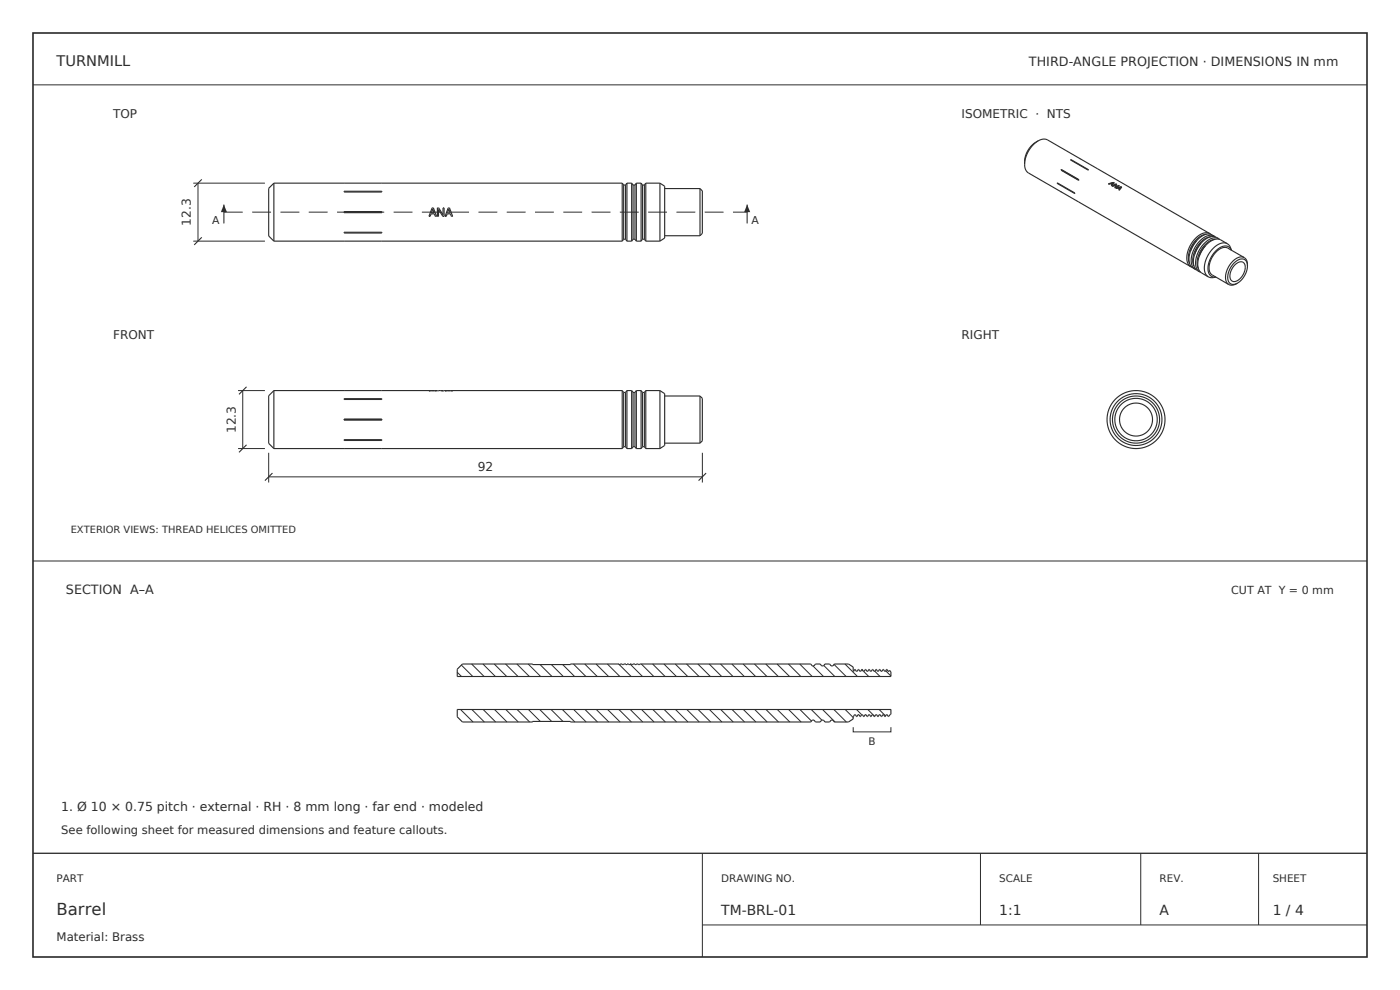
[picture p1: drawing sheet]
<svg xmlns="http://www.w3.org/2000/svg" width="297mm" height="210mm" viewBox="0 0 297 210" stroke-linecap="round" stroke-linejoin="round" font-family="sans-serif">
<path d="M7 7h283v196h-283z" fill="none" stroke="#223133" stroke-width=".35"/>
<g fill="none" stroke="#223133" stroke-width=".21">
<path d="M7 18h283M47.5 45h4M53.5 45h4M59.5 45h4M65.5 45h4M71.5 45h4M77.5 45h4M83.5 45h4M89.5 45h4M95.5 45h4M101.5 45h4M107.5 45h4"/>
<path d="M113.5 45h4M119.5 45h4M125.5 45h4M131.5 45h4M137.5 45h4M143.5 45h4M149.5 45h4M155.5 45h3M149 181v22M149 196.2h141M208 181v15.2M242 181v15.2"/>
<path d="M267 181v15.2"/>
</g>
<path d="M7 181h283" fill="none" stroke="#223133" stroke-width=".28"/>
<g fill="none" stroke="#223133" stroke-width=".24">
<path d="M58.1 38.8l-1.1 1.2v10.1l1.1 1.1M58.1 38.8v12.4M58.1 38.8h73.9M73 38.8v.1M81 38.8v.1M132 38.8v12.4M132 38.8l.3 .5M132.3 39.3v11.5M132.3 39.3h.4M132.7 39.3v11.5M133 38.8h1M133 38.8v12.4"/>
<path d="M133 38.8l-.3 .5M134 38.8v12.4M134 38.8l.3 .5M134.3 39.3h.4M134.3 39.3v11.5M134.7 39.3v11.5M135 38.8h1M135 38.8v12.4M135 38.8l-.3 .5M136 38.8v12.4M136 38.8l.3 .5M136.3 39.3h.4"/>
<path d="M136.3 39.3v11.5M136.7 39.3v11.5M137 38.8h3M137 38.8v12.4M137 38.8l-.3 .5M140 38.8l1 .7v11l-1 .7M140 38.8v12.4M217.4 34.8l.2 1.2 .5 .7 34.5 19.9M220.2 29.9a5.2 5.2 0 0 0-2.8 4.9M220.2 29.9a2 2 0 0 1 2-.2l34.5 19.9M220.2 29.9a6.3 6.3 0 0 0-2.8 4.9M224.3 38.8l3.7 2.1v.2l-3.7-2.2z"/>
<path d="M224.4 38.8l-.1 .1M225.2 36l-.1 .1M225.2 36l3.7 2.1-.1 .2-3.7-2.2M225.2 36.1h-.1M225.2 36v.1M225.2 36.1l3.7 2.1M227.1 33.9h.1l3.7 2.1-.1 .1zM227.2 33.9v.1M229.1 33.7h.1M229.2 33.7h.1M232.9 35.8h.1M235.7 38.9v.1"/>
<path d="M235.7 38.9l.3 .2M236 39.1h.1M236.2 38.8l-.2 .3M236.2 38.8l-.5 .1M236.3 38.7l.1 .1-.6 .6M236.3 38.7l-1.2 .3h.5l.4 .1M236.3 38.8l-1.1 .3M236.3 38.8h.1M236.3 38.7v.1M236.7 39.1l-.2 .7 .1 .1 .9-.5-.2-.1M236.7 39.1l-.2 .7M236.8 39l.1 .1-.2 .6"/>
<path d="M236.8 39l-.8 .5 .7-.4M236.8 39.1l-.8 .4M236.8 39.1h.1M236.8 39v.1M236.8 40l.4-.1 .4 .1M237.3 39.8l-.5 .2M237.3 39.8l.3 .2M237.3 39.8v.1M237.3 39.3l-.6 .4M237.3 39.4l-.6 .3M237.3 39.4h.1M237.3 39.3v.1"/>
<path d="M237.6 40h.1M237.8 39.7l-.2 .3M237.8 39.7l-.5 .1M237.9 39.6l-1.2 .3 .1 .1M237.9 39.7l-.6 .1M237.9 39.6l.1 .1M237.9 39.7h.1M237.9 39.6v.1M238 39.7l-.6 .6M58.1 51.2h73.9M73 40.6h8v.1h-8zM73 44.9h8v.2h-8z"/>
<path d="M73 49.3h8v.1h-8zM73 51.1v.1M73 45h8M81 51.1v.1M91.7 44.1h.2l.7 1.8h-.3l-.1-.5h-.8l-.1 .5h-.3zM91.8 44.4l.3 .8h-.6zM92.8 44.1h.3l.9 1.5v-1.5h.2v1.8h-.3l-.9-1.5v1.5h-.2zM95.1 44.1h.3l.6 1.8h-.2l-.2-.5h-.7l-.2 .5h-.3zM95.2 44.4l.3 .8h-.6zM132.3 50.8l-.3 .4M132.3 50.8h.4M132.7 50.8l.3 .4"/>
<path d="M133 51.2h1M134.3 50.8h.4M134.3 50.8l-.3 .4M134.7 50.8l.3 .4M135 51.2h1M136.3 50.8h.4M136.3 50.8l-.3 .4M136.7 50.8l.3 .4M137 51.2h3M141 40h7.5M141 50h7.5M148.5 40l.5 .5v9l-.5 .5"/>
<path d="M148.5 40v10M225.1 40.7h.1M252.5 53.4a2.81 2.81 0 0 0 .5 3.4l.5 .3M252.6 56.6l.3 .1M253.4 53.9a2.81 2.81 0 0 0 .5 3.4l.6 .3M253.5 57.1l.3 .1M253.9 51.1l-.9 1.2-.5 1.1M254.4 54.5a2.81 2.81 0 0 0 .5 3.4l1.4 .8M254.5 57.6l.2 .2M254.8 51.6l-.9 1.3-.5 1M254.8 51.6l-.9 1.2-.5 1.1M255.7 52.1l-.8 1.3-.5 1.1"/>
<path d="M255.7 52.1l-.9 1.3-.4 1.1M255.9 49.7a5.1 5.1 0 0 0-3.5 6.2M256.7 49.6l.2 .1M256.7 49.6a2.4 2.4 0 0 0-2.9 .8 5.1 5.1 0 0 0-1.7 5.7l.5 .5M256.9 50.2a5.1 5.1 0 0 0-3.6 6.2M257.6 50.1l-.5-.3a2.4 2.4 0 0 0-2.8 .9l-.4 .4M257.6 50.1l.2 .1M257.6 50.1a2.4 2.4 0 0 0-2.9 .8 5.1 5.1 0 0 0-1.6 5.8l.4 .4M257.8 50.8a5.1 5.1 0 0 0-3.6 6.1M258.5 50.6l-.4-.2a2.4 2.4 0 0 0-2.9 .8l-.4 .4M258.5 50.6l.2 .2M258.5 50.6a2.4 2.4 0 0 0-2.9 .9 5.1 5.1 0 0 0-1.6 5.7l.5 .4"/>
<path d="M260.4 51.7l.5 .5 .3 .9a1.59 1.59 0 0 0-2.6-.4 4.8 4.8 0 0 0-2.1 5.5 1.3 1.3 0 0 0 1.4 .6l-.9 .1-.7-.2M260.4 51.7a2.4 2.4 0 0 0-2.9 .8 5.1 5.1 0 0 0-1.6 5.8l.4 .4M260.4 51.7l-1.4-.8a2.4 2.4 0 0 0-2.9 .8l-.4 .4M261.9 56.2a1.3 1.3 0 0 1 2-.4 2.9 2.9 0 0 1-2.3 3.9h-.1a1.33 1.33 0 0 1-.5-1.9zM264 54.6l.5 .7 .1 1.1M264 54.6a2.2 2.2 0 0 0-2.7 1.1 3.8 3.8 0 0 0-1 4.4l.4 .2M264 54.6l-3.5-2a2.2 2.2 0 0 0-2.7 1.1 3.8 3.8 0 0 0-.9 4.4l3.8 2.2M264.6 56.4a1.32 1.32 0 0 0-.7-1.4 1.32 1.32 0 0 0-1.6 .4 3.8 3.8 0 0 0-1.5 4.6 1.31 1.31 0 0 0 1.7 0M264.6 56.4a4.6 4.6 0 0 1-2.1 3.6M262.5 60a1.89 1.89 0 0 1-1.7 .4l-.1-.1M58.1 82.9l-1.1 1v10.2l1.1 1.1M58.1 82.9v12.3"/>
<path d="M58.1 82.9h33.2M58.1 95.2h73.9M73 82.9h.1M73 84.6h8v.1h-8zM73 88.9h8v.2h-8zM73 93.3h8v.1h-8zM73 95.1v.1M73 89h8M81 82.9h.1M81 95.1v.1M91.3 82.9h-.3h1.6h-.3M91.3 82.9h.2"/>
<path d="M91.5 82.9h.1M91.6 82.9h-.1M92 82.9h.1M92.1 82.9h.1M92.3 82.9h-.2M92.3 82.9h2.4M93.6 82.9h.4zM93.6 82.9h-.1M94.7 82.9h-.3h.5M94.7 82.9h.2M94.9 82.9h.7M94.9 82.9h.1"/>
<path d="M95 82.9h-.1M95.4 82.9h.1M95.5 82.9h.1M95.7 82.9h-.1M95.7 82.9h.3h-.4M95.7 82.9h36.3M132 82.9v12.3M132 82.9l.3 .4M132.3 83.3v11.5M132.3 94.8l-.3 .4M132.3 94.8h.4M132.3 83.3h.4"/>
<path d="M132.7 83.3v11.5M132.7 94.8l.3 .4M133 82.9v12.3M133 82.9h1M133 95.2h1M133 82.9l-.3 .4M134 82.9v12.3M134 82.9l.3 .4M134.3 83.3v11.5M134.3 94.8h.4M134.3 83.3h.4M134.3 94.8l-.3 .4"/>
<path d="M134.7 83.3v11.5M134.7 94.8l.3 .4M135 82.9v12.3M135 82.9h1M135 95.2h1M135 82.9l-.3 .4M136 82.9v12.3M136 82.9l.3 .4M136.3 83.3v11.5M136.3 94.8h.4M136.3 83.3h.4M136.3 94.8l-.3 .4"/>
<path d="M136.7 83.3v11.5M136.7 94.8l.3 .4M137 82.9v12.3M137 82.9h3M137 95.2h3M137 82.9l-.3 .4M140 82.9l1 .6v11l-1 .7M140 82.9v12.3M141 94h7.5M141 84h7.5M148.5 84l.5 .5v9l-.5 .5M148.5 84v10"/>
<circle cx="241" cy="89" r="6.1"/>
<circle cx="241" cy="89" r="3.5"/>
<circle cx="241" cy="89" r="5.5"/>
<circle cx="241" cy="89" r="4.5"/>
<circle cx="241" cy="89" r="5"/>
</g>
<path d="M47.5 43.4v4" fill="none" stroke="#223133" stroke-width=".23"/>
<path d="M47.5 43.4l.7 1.6h-1.4z" fill="#223133"/>
<path d="M158.5 43.4v4" fill="none" stroke="#223133" stroke-width=".23"/>
<path d="M158.5 43.4l.6 1.6h-1.2z" fill="#223133"/>
<g fill="none" stroke="#223133" stroke-width=".21">
<path d="M41 38.8h15.2M42 38.8v12.4M41 51.2h15.2M50.5 82.9h5.7M50.5 95.2h5.7M51.5 82.9v12.3M57 96.1v6.3M149 96.1v6.3M7 119h283M57 101.2h92M97 142.6l.9 .9M97.7 150.5l2.7 2.6"/>
<path d="M97.9 141.1l2.4 2.4M100.1 140.9l2.6 2.6M100.1 150.5l2.7 2.6M102.4 140.9l2.7 2.6M102.5 150.5l2.7 2.6M104.9 140.9l2.6 2.6M104.9 150.5l2.7 2.6M107.3 140.9l2.6 2.6M107.3 150.5l2.7 2.6M109.7 140.9l2.6 2.6M109.7 150.5l2.7 2.6M112.1 140.9l2.6 2.6"/>
<path d="M112.1 150.5l2.5 2.5M114.5 150.5l2.5 2.5M114.6 141l2.5 2.5M116.9 150.5l2.5 2.5M117 141l2.5 2.5M119.3 150.5l2.7 2.6M119.4 141l2.5 2.5M121.7 140.9l2.6 2.6M121.7 150.5l2.7 2.6M124.1 140.9l2.6 2.6M124.1 150.5l2.7 2.6M126.5 140.9l2.6 2.6"/>
<path d="M126.5 150.5l2.6 2.6M128.9 140.9l2.6 2.6M128.9 150.5l2.7 2.6M131.3 140.9l2.6 2.6M131.3 150.5l2.7 2.6M133.6 140.9l2.7 2.6M133.7 150.5l2.7 2.6M136.1 140.9l2.6 2.6M136.1 150.5l2.7 2.6M138.5 140.9l2.6 2.6M138.5 150.5l2.6 2.6M140.9 140.9l2.6 2.6"/>
<path d="M140.9 150.5l2.7 2.6M143.3 140.9l2.6 2.6M143.3 150.5l2.7 2.6M145.6 140.9l2.7 2.6M145.7 150.5l2.7 2.6M148.1 140.9l2.6 2.6M148.1 150.5l2.7 2.6M150.5 140.9l2.6 2.6M150.5 150.5l2.6 2.6M152.9 140.9l2.6 2.6M152.9 150.5l2.7 2.6M155.3 140.9l2.6 2.6"/>
<path d="M155.3 150.5l2.7 2.6M157.6 140.9l2.7 2.6M157.7 150.5l2.7 2.6M160.1 140.9l2.6 2.6M160.1 150.5l2.7 2.6M162.5 140.9l2.6 2.6M162.5 150.5l2.6 2.6M164.9 140.9l2.6 2.6M164.9 150.5l2.7 2.6M167.3 140.9l2.6 2.6M167.3 150.5l2.7 2.6M169.6 140.9l2.7 2.6"/>
<path d="M169.7 150.5l2.4 2.5M172.1 150.5l2.3 2.3M172.5 141.3l2.2 2.2M174.5 150.5l2.6 2.6M174.8 141.2l2.3 2.3M176.9 150.5l2.7 2.6M176.9 140.9l2.6 2.6M179.3 140.9l2.6 2.6M179.3 150.5l1.7 1.7M181 154.3v1h8v-1M181.7 150.5l1.1 1.1M182.8 142l.3 .3"/>
<path d="M183.2 142.4l1.1 1.1M184.1 150.5l1.1 1.1M185.3 151.7l.3 .3M185.6 142.4l1.1 1.1M186.5 150.5l1.4 1.4M187.9 142.3l1.1 1.1M188.9 150.5l.1 .1"/>
</g>
<path d="M97 142l1.1-1.1h14.9v.1l59-.1 .3 .4h.4l.3-.4h1l.3 .4h.4l.3-.4h1l.3 .4h.4l.3-.4h3l1 .6v.9l.3-.4 .4 .4h.1l.3-.4 .3 .4h.2l.2-.4 .4 .4h.1l.3-.4 .3 .4h.2l.2-.4 .4 .4h.1l.3-.4 .3 .4h.2l.2-.4 .4 .4h.1l.3-.4 .3 .4h.2l.2-.4 .4 .4h.1l.4-.4 .2 .4 .3-.2 .3 .3v1h-92zM97 150.5h92v1l-.5 .5-.3-.4h-.2l-.2 .4-.3-.4h-.2l-.3 .4-.3-.4h-.2l-.2 .4-.3-.4h-.2l-.3 .4-.3-.4h-.2l-.2 .4-.3-.4h-.2l-.3 .4-.3-.4h-.2l-.3 .4-.2-.4h-.2l-.3 .4-.3-.4h-.2l-.3 .4-.2-.4h-.2l-.3 .4v.5l-1 .6h-3l-.3-.3h-.4l-.3 .3h-1l-.3-.3h-.4l-.3 .3h-1l-.3-.3h-.4l-.3 .3h-51v-.1l-22.9 .1-1.1-1z" fill="none" stroke="#223133" stroke-width=".24"/>
<path d="M42.8 38.1l-1.6 1.6M42.8 50.3l-1.6 1.7M52.3 82.1l-1.6 1.6M52.3 94.4l-1.6 1.5M57.8 100.4l-1.6 1.5M149.8 100.4l-1.6 1.5" fill="none" stroke="#223133" stroke-width=".23"/>
<text font-size="3.5" fill="#223133" x="12" y="194">Barrel</text>
<text font-size="3.1" fill="#223133" x="12" y="14">TURNMILL</text>
<g font-size="2.9" fill="#223133">
<text x="153" y="194">TM-BRL-01</text>
<text x="212" y="194">1:1</text>
<text x="246" y="194">A</text>
<text x="270" y="194">1 / 4</text>
</g>
<g font-size="2.7" fill="#223133">
<text x="218.3" y="14">THIRD-ANGLE PROJECTION · DIMENSIONS IN mm</text>
<text x="14" y="126">SECTION A–A</text>
<text x="13" y="172">1. Ø 10 × 0.75 pitch · external · RH · 8 mm long · far end · modeled</text>
</g>
<g font-size="2.6" fill="#223133">
<text x="40.5" y="47.9" transform="rotate(-90 40.5 47.9)">12.3</text>
<text x="50" y="91.9" transform="rotate(-90 50 91.9)">12.3</text>
<text x="101.3" y="99.8">92</text>
</g>
<g font-size="2.5" fill="#223133">
<text x="24" y="25">TOP</text>
<text x="204" y="25">ISOMETRIC · NTS</text>
<text x="24" y="72">FRONT</text>
<text x="204" y="72">RIGHT</text>
<text x="13" y="177">See following sheet for measured dimensions and feature callouts.</text>
<text x="12" y="199.6">Material: Brass</text>
</g>
<text font-size="2.4" fill="#223133" x="261.2" y="126">CUT AT Y = 0 mm</text>
<g font-size="2.3" fill="#223133">
<text x="45" y="47.6">A</text>
<text x="159.4" y="47.6">A</text>
</g>
<g font-size="2.2" fill="#223133">
<text x="184.2" y="157.9">B</text>
<text x="12" y="187">PART</text>
<text x="153" y="187">DRAWING NO.</text>
<text x="212" y="187">SCALE</text>
<text x="246" y="187">REV.</text>
<text x="270" y="187">SHEET</text>
</g>
<text font-size="2.1" fill="#223133" x="15" y="113">EXTERIOR VIEWS: THREAD HELICES OMITTED</text>
</svg>
